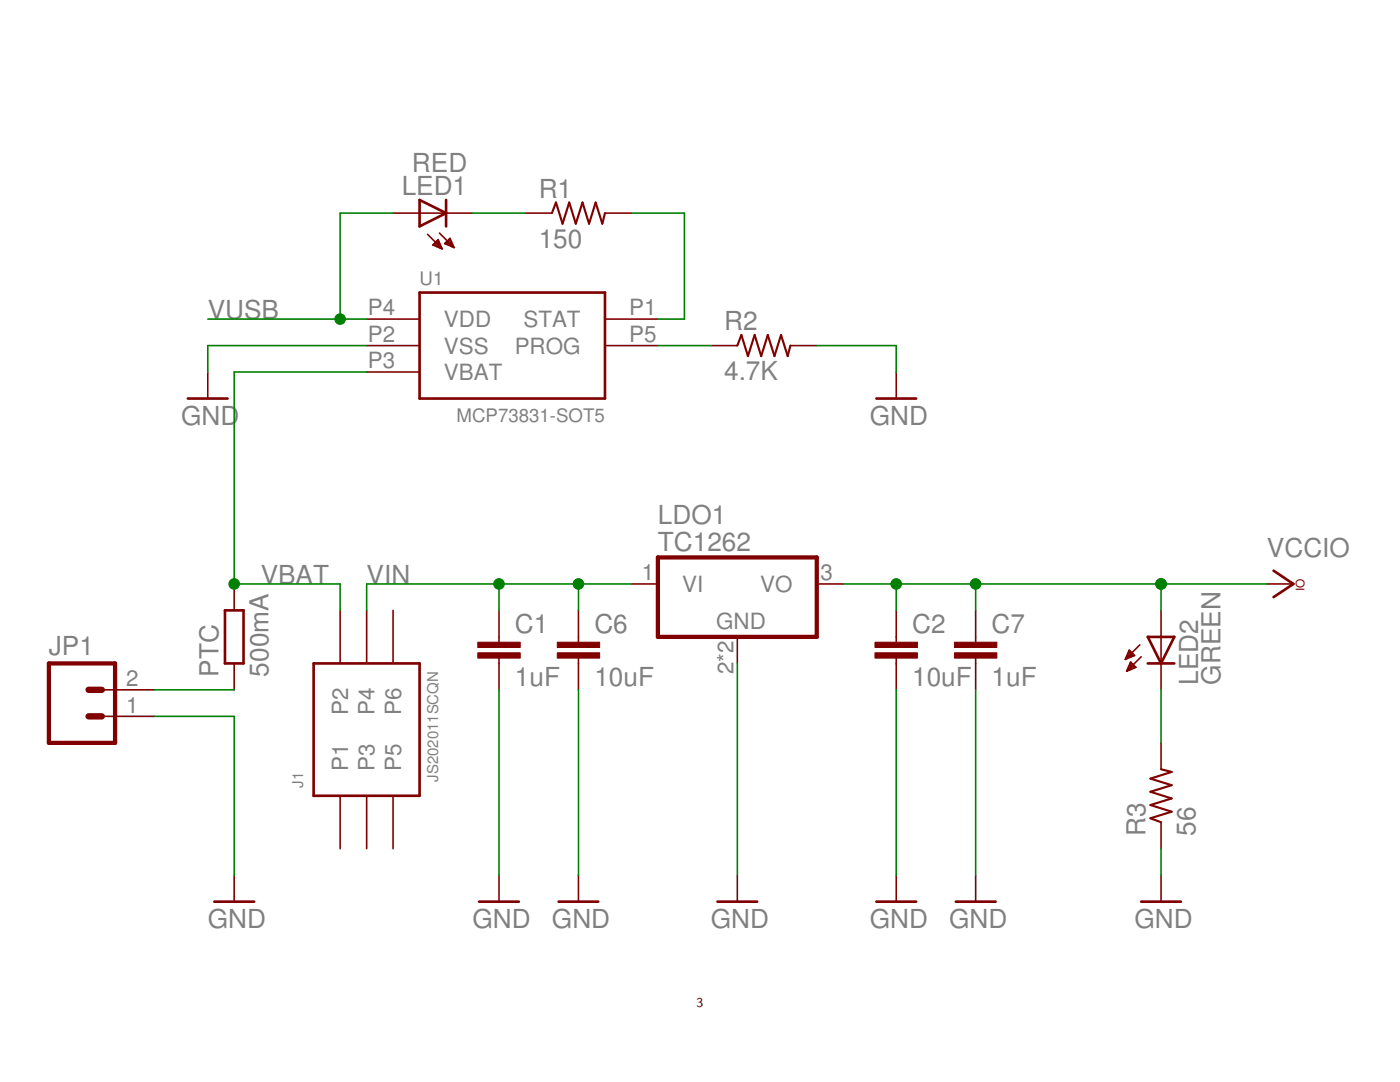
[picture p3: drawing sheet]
<svg xmlns="http://www.w3.org/2000/svg" width="279mm" height="216mm" viewBox="0 0 279 216" stroke-linecap="round" stroke-linejoin="round" font-family="sans-serif">
<path d="M131.3 111.2h31.7v15.9h-31.7zM9.8 132.4h13.2v15.8h-13.2z" fill="none" stroke="#800000" stroke-width=".85"/>
<g fill="none" stroke="#800000" stroke-width=".32">
<path d="M78.4 42.5h15.9M85.3 46.8l2.9 2.9M86.4 48.9l1-1.1 .8 1.9zM86.4 48.9h1.5M86.6 48.6h1.2M86.9 48.3h.8M87.1 49.2h.9M87.2 48h.3M87.7 46.5l2.9 2.9M87.8 49.5h.3M88.8 48.6l1.8 .8M88.8 48.6l1-1 .8 1.8"/>
<path d="M88.8 48.6h1.5M89 48.3h1.1M89.3 48h.7M89.4 48.9h1M89.6 47.8h.3M90.1 49.2h.4M104.9 42.5h5.3M120.7 42.5h5.3M41.5 74.2v5.3M73.2 63.7h10.5M73.2 69h10.5M73.2 74.2h10.5"/>
<path d="M120.7 63.7h10.6M120.7 69h10.6M141.9 69h5.3M157.7 69h5.3M178.9 74.2v5.3M46.7 116.5v5.3M126 116.5h5.3M163 116.5h5.3M252.9 116.5h5.2M20.3 137.6h10.6M46.7 132.4v5.2M67.9 121.8v10.6"/>
<path d="M73.2 121.8v10.6M78.4 121.8v10.6M99.6 121.8v6.3M99.6 131.3v6.3M115.4 121.8v6.3M115.4 131.3v6.3M147.2 127.1v5.3M178.9 121.8v6.3M178.9 131.3v6.3M194.7 121.8v6.3M194.7 131.3v6.3M224.7 131.4h.4"/>
<path d="M224.8 131.1h1M224.9 133.9h.1M224.9 130.8h1.5M225 133.6h.6M225 130.5h1.1M225.1 133.3h1.2M225.2 130.2h.7M225.2 133.1h1.4M225.3 129.9h.3M225.3 132.8h1M225.5 132.5h.5M225.6 132.2h.1"/>
<path d="M225.6 132.1l1.1 1.1-1.8 .7zM226.4 130.8l-1-1.1-.8 1.9M226.4 130.8l-1.8 .8M227.5 128.7l-2.9 2.9M227.8 131l-2.9 2.9M231.7 121.8v15.8M20.3 142.9h10.6M67.9 158.8v10.6M73.2 158.8v10.6M78.4 158.8v10.6M231.7 148.2v5.3M46.7 174.6v5.3"/>
<path d="M99.6 174.6v5.3M115.4 174.6v5.3M147.2 174.6v5.3M178.9 174.6v5.3M194.7 174.6v5.3M231.7 164.1v5.3M231.7 174.6v5.3"/>
</g>
<g fill="none" stroke="#800000" stroke-width=".53">
<path d="M83.7 39.9l5.3 2.6-5.3 2.7zM89 39.9v5.3M83.7 58.4h37v21.1h-37zM37.5 79.5h7.9M174.9 79.5h7.9M254.2 113.9l3.9 2.6-3.9 2.6M44.9 121.8h3.7v10.6h-3.7zM62.6 132.4h21.1v26.4h-21.1zM229.1 132.4h5.3M229.1 127.1h5.3l-2.7 5.3zM42.8 179.9h7.9M95.6 179.9h7.9"/>
<path d="M111.5 179.9h7.9M143.2 179.9h7.9M174.9 179.9h7.9M190.8 179.9h7.9M227.8 179.9h7.9"/>
</g>
<g fill="#800000" stroke="#800000" stroke-width=".2">
<path d="M95.4 130.3h8.4v1h-8.4z"/>
<path d="M95.4 128.1h8.4v1.1h-8.4z"/>
<path d="M174.6 130.3h8.5v1h-8.5z"/>
<path d="M174.6 128.1h8.5v1.1h-8.5z"/>
<path d="M111.2 130.3h8.5v1h-8.5z"/>
<path d="M111.2 128.1h8.5v1.1h-8.5z"/>
<path d="M190.5 130.3h8.4v1h-8.4z"/>
<path d="M190.5 128.1h8.4v1.1h-8.4z"/>
</g>
<path d="M110.2 42.5l.8-2.1 1.3 4.2 1.3-4.2 1.3 4.2 1.3-4.2 1.4 4.2 1.3-4.2 1.3 4.2 .5-2.1M147.2 69l.8-2.2 1.3 4.3 1.3-4.3 1.3 4.3 1.3-4.3 1.4 4.3 1.3-4.3 1.3 4.3 .5-2.1M231.7 153.5l2.1 .5-4.2 1.4 4.2 1.3-4.2 1.3 4.2 1.3-4.2 1.3 4.2 1.4-4.2 1.3 2.1 .8" fill="none" stroke="#800000" stroke-width=".42"/>
<path d="M17.7 137.6h2.6M17.7 142.9h2.6" fill="none" stroke="#800000" stroke-width="1.3"/>
<g fill="none" stroke="#008000" stroke-width=".32">
<path d="M78.4 42.5h-10.5v21.2M94.3 42.5h10.6M126 42.5h10.6v21.2h-5.3M41.5 63.7h31.7M73.2 74.2h-26.5v42.3h21.2v5.3M73.2 69h-31.7v5.2M131.3 69h10.6M163 69h15.9v5.2M99.6 116.5v5.3M115.4 116.5v5.3M126 116.5h-52.8v5.3M168.3 116.5h84.6"/>
<path d="M178.9 116.5v5.3M194.7 116.5v5.3M231.7 116.5v5.3M30.9 137.6h15.8M99.6 137.6v37M115.4 137.6v37M147.2 132.4v42.2M178.9 137.6v37M194.7 137.6v37M231.7 137.6v10.6M30.9 142.9h15.8v31.7M231.7 169.4v5.2"/>
</g>
<g fill="#008000" stroke="#008000" stroke-width=".2">
<circle cx="46.7" cy="116.5" r="1.06"/>
<circle cx="67.9" cy="63.7" r="1.06"/>
<circle cx="99.6" cy="116.5" r="1.06"/>
<circle cx="115.4" cy="116.5" r="1.06"/>
<circle cx="231.7" cy="116.5" r="1.06"/>
<circle cx="178.9" cy="116.5" r="1.06"/>
<circle cx="194.7" cy="116.5" r="1.06"/>
</g>
<g font-size="5.2" fill="#808080">
<text x="82.2" y="34.3">RED</text>
<text x="80.2" y="38.8">LED1</text>
<text x="107.5" y="39.4">R1</text>
<text x="107.5" y="49.4">150</text>
<text x="41.5" y="63.7">VUSB</text>
<text x="144.5" y="65.8">R2</text>
<text x="144.5" y="75.8">4.7K</text>
<text x="36.2" y="84.8">GND</text>
<text x="173.6" y="84.8">GND</text>
<text x="131.3" y="104.6">LDO1</text>
<text x="131.3" y="109.9">TC1262</text>
<text x="252.9" y="111.2">VCCIO</text>
<text x="52" y="116.5">VBAT</text>
<text x="73.2" y="116.5">VIN</text>
<text x="9.7" y="130.8">JP1</text>
<text x="102.8" y="126.3">C1</text>
<text x="118.6" y="126.3">C6</text>
<text x="182" y="126.3">C2</text>
<text x="197.9" y="126.3">C7</text>
<text x="43.6" y="135" transform="rotate(-90 43.6 135)">PTC</text>
<text x="53.6" y="135" transform="rotate(-90 53.6 135)">500mA</text>
<text x="102.8" y="136.9">1uF</text>
<text x="118.6" y="136.9">10uF</text>
<text x="182" y="136.9">10uF</text>
<text x="197.9" y="136.9">1uF</text>
<text x="239.1" y="136.6" transform="rotate(-90 239.1 136.6)">LED2</text>
<text x="243.6" y="136.6" transform="rotate(-90 243.6 136.6)">GREEN</text>
<text x="228.6" y="166.7" transform="rotate(-90 228.6 166.7)">R3</text>
<text x="238.6" y="166.7" transform="rotate(-90 238.6 166.7)">56</text>
<text x="41.5" y="185.2">GND</text>
<text x="94.3" y="185.2">GND</text>
<text x="110.2" y="185.2">GND</text>
<text x="141.9" y="185.2">GND</text>
<text x="173.6" y="185.2">GND</text>
<text x="189.4" y="185.2">GND</text>
<text x="226.4" y="185.2">GND</text>
</g>
<g font-size="4.5" fill="#808080">
<text x="73.4" y="62.9">P4</text>
<text x="88.6" y="65.3">VDD</text>
<text x="104.5" y="65.3">STAT</text>
<text x="125.6" y="62.9">P1</text>
<text x="73.4" y="68.2">P2</text>
<text x="88.6" y="70.5">VSS</text>
<text x="102.7" y="70.5">PROG</text>
<text x="125.6" y="68.2">P5</text>
<text x="73.4" y="73.5">P3</text>
<text x="88.6" y="75.8">VBAT</text>
<text x="128.1" y="115.8">1</text>
<text x="136.2" y="118.1">VI</text>
<text x="151.7" y="118.1">VO</text>
<text x="163.8" y="115.8">3</text>
<text x="142.9" y="125.5">GND</text>
<text x="25.2" y="136.9">2</text>
<text x="146.4" y="134.5" transform="rotate(-90 146.4 134.5)">2*2</text>
<text x="25.2" y="142.2">1</text>
<text x="69.5" y="142.7" transform="rotate(-90 69.5 142.7)">P2</text>
<text x="74.8" y="142.7" transform="rotate(-90 74.8 142.7)">P4</text>
<text x="80" y="142.7" transform="rotate(-90 80 142.7)">P6</text>
<text x="69.5" y="153.9" transform="rotate(-90 69.5 153.9)">P1</text>
<text x="74.8" y="153.9" transform="rotate(-90 74.8 153.9)">P3</text>
<text x="80" y="153.9" transform="rotate(-90 80 153.9)">P5</text>
</g>
<g font-size="3.7" fill="#808080">
<text x="83.7" y="56.8">U1</text>
<text x="91.1" y="84.3">MCP73831-SOT5</text>
</g>
<g font-size="3" fill="#808080">
<text x="60.5" y="157.2" transform="rotate(-90 60.5 157.2)">J1</text>
<text x="87.4" y="156" transform="rotate(-90 87.4 156)">JS202011SCQN</text>
</g>
<text font-size="2.7" x="139" y="200.9">3</text>
<text font-size="2.4" fill="#800000" x="260.4" y="118" transform="rotate(-90 260.4 118)">IO</text>
</svg>
